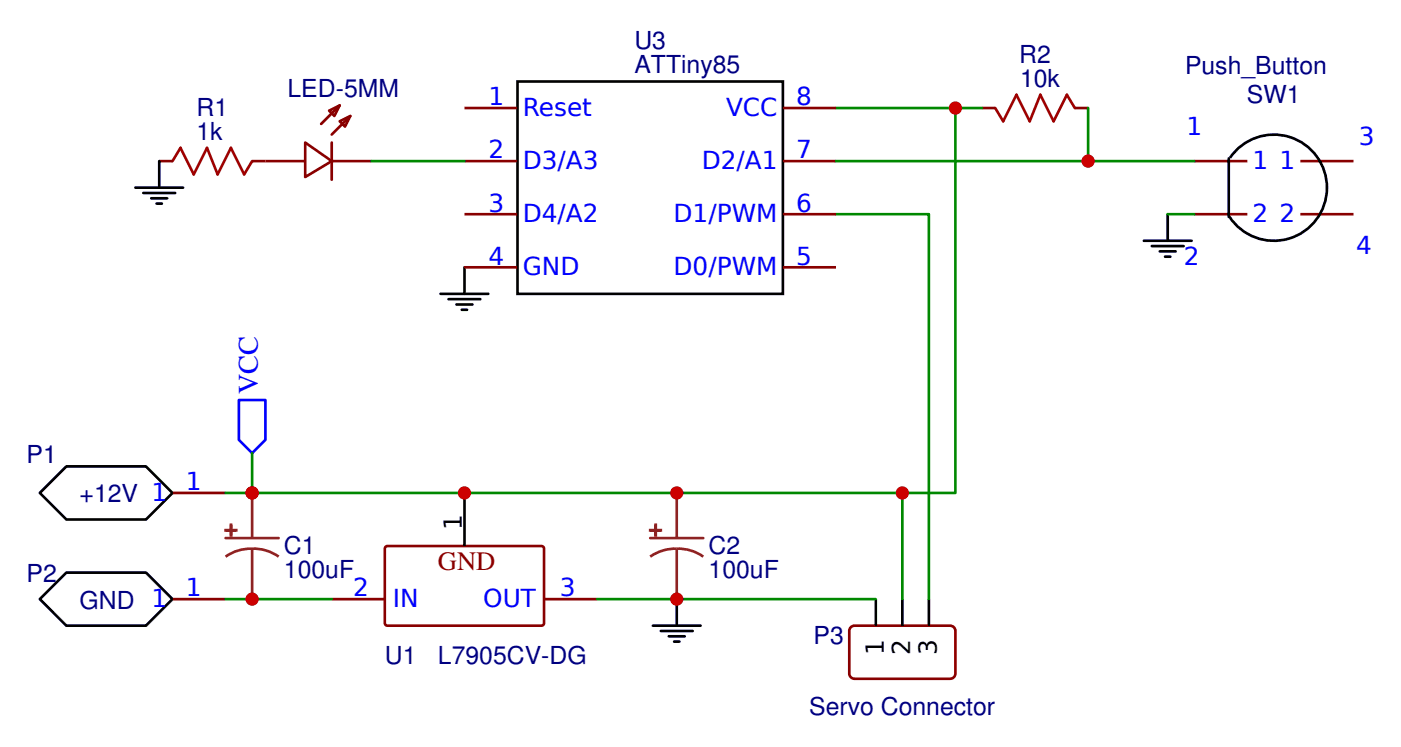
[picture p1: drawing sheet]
<svg xmlns="http://www.w3.org/2000/svg" width="140mm" height="74mm" viewBox="0 0 140 74" stroke-linecap="round" stroke-linejoin="round" font-family="sans-serif">
<g fill="none" stroke="#000" stroke-width=".26">
<path d="M13.5 18.7h4.8M14.3 19.2h3.2M15.1 19.8h1.6M15.9 16.1v2.6M51.6 8.1h26.5v21.2h-26.5zM122.5 15.8v5.8M122.6 15.7a5.3 5.3 0 0 1 7.9-.9 5.3 5.3 0 0 1-.1 7.9 5.3 5.3 0 0 1-7.8-1.1M15.6 20.3h.5M43.9 29.3h4.8M44.7 29.8h3.2M45.5 30.3h1.6M46 30.9h.6"/>
<path d="M46.3 26.6v2.7M114 24h4.8M114.8 24.5h3.2M115.6 25.1h1.6M116.2 25.6h.5M116.4 21.4v2.6M4 49.1l2.6-2.6h8l2.6 2.6-2.6 2.7h-8zM4 59.7l2.6-2.6h8l2.6 2.6-2.6 2.7h-8zM46.3 49.1v5.3M67.5 59.7v2.7M87.3 59.7v2.7M90 59.7v2.7"/>
<path d="M92.6 59.7v2.7M65.1 62.4h4.7M65.9 62.9h3.2M66.7 63.4h1.6M67.2 63.9h.5"/>
</g>
<g fill="none" stroke="#800" stroke-width=".26">
<path d="M15.9 16.1h1.3M25.1 16.1h5.3M30.4 14.2l2.7 1.9-2.7 1.5zM32.8 11l1.1-.5-.6 1.1zM33.1 16.1h3.9M33.1 14.2v3.7M33.9 12.1l1-.5-.5 1zM33.9 10.5l-1.9 1.9M34.9 11.6l-1.8 1.8M46.3 10.8h5.3M46.3 16.1h5.3M78.1 10.8h5.2"/>
<path d="M78.1 16.1h5.2M97.9 10.8h1.3M107.2 10.8h1.3M119.1 16.1h5.3M129.6 16.1h5.3M46.3 21.4h5.3M46.3 26.6h5.3M78.1 21.4h5.2M78.1 26.6h5.2M119.1 21.4h5.3M129.6 21.4h5.3M17.2 59.7h5.3"/>
<path d="M17.2 49.1h5.3M33.1 59.7h5.3M38.4 54.6l.2-.2 15.5 .1 .1 .2v7.5l-.2 .2-15.5-.1-.1-.2zM54.2 59.7h5.3M84.9 62.4h.3h9.5h.3l.2 .2v.3v4.2v.3l-.2 .2-.3 .1h-9.5l-.3-.1-.2-.2v-.3v-4.2v-.3z"/>
</g>
<path d="M37 16.1h9.3M83.3 10.8h11.9v38.3h-72.7M95.2 10.8h2.7M108.5 10.8v5.3h-25.2M108.5 16.1h10.6M83.3 21.4h9.3v38.3M116.4 21.4h2.7M22.5 59.7h10.6M25.1 45.2v3.9M59.5 59.7h27.8M90 49.1v10.6" fill="none" stroke="#080" stroke-width=".26"/>
<path d="M17.2 16.1l.8-1.4 1.3 2.7 1.3-2.7 1.1 2.7 1.3-2.7 1.3 2.7 .8-1.3M99.2 10.8l.8 1.3 1.3-2.7 1.4 2.7 1-2.7 1.3 2.7 1.4-2.7 .8 1.4" fill="none" stroke="#a00000" stroke-width=".26"/>
<path d="M22.5 53.6h5.3M25.1 54.7a4.3 4.3 0 0 1 2.7 .8M25.1 54.7a4.3 4.3 0 0 0-2.6 .8M25.1 49.1v4.5M25.1 54.7v5M64.8 53.6h5.3M67.5 54.7a4.3 4.3 0 0 1 2.6 .8M67.5 54.7a4.3 4.3 0 0 0-2.7 .8M67.5 49.1v4.5M67.5 54.7v5" fill="none" stroke="#8d2323" stroke-width=".26"/>
<g fill="#8d2323" stroke="#8d2323" stroke-width=".26">
<path d="M22.5 52.8l1 .1z"/>
<path d="M23 52.3v1.1z"/>
<path d="M64.8 52.8l1.1 .1z"/>
<path d="M65.4 52.3v1.1z"/>
</g>
<path d="M23.8 39.9h2.7v3.9l-1.4 1.4-1.3-1.4z" fill="none" stroke="#00f" stroke-width=".26"/>
<g fill="#c00">
<circle cx="25.1" cy="59.7" r=".66"/>
<circle cx="25.1" cy="49.1" r=".66"/>
<circle cx="95.2" cy="10.8" r=".66"/>
<circle cx="90" cy="49.1" r=".66"/>
<circle cx="46.3" cy="49.1" r=".66"/>
<circle cx="67.5" cy="59.7" r=".66"/>
<circle cx="67.5" cy="49.1" r=".66"/>
<circle cx="108.5" cy="16.1" r=".66"/>
</g>
<text font-size="2.8" fill="#00f" x="25.7" y="39.3" transform="rotate(-90 25.7 39.3)">VCC</text>
<text font-size="2.6" fill="#800" x="43.7" y="56.8">GND</text>
<g font-size="2.5" fill="#000080">
<text x="63.2" y="4.9">U3</text>
<text x="19.6" y="11.5">R1</text>
<text x="28.7" y="9.7">LED-5MM</text>
<text x="63.2" y="7.3">ATTiny85</text>
<text x="101.6" y="6.3">R2</text>
<text x="101.7" y="8.7">10k</text>
<text x="118.1" y="7.3">Push_Button</text>
<text x="124.3" y="10.2">SW1</text>
<text x="19.6" y="13.9">1k</text>
<text x="2.6" y="46.1">P1</text>
<text x="7.9" y="50.1">+12V 1</text>
<text x="2.6" y="58">P2</text>
<text x="28.3" y="57.6">100uF</text>
<text x="28.3" y="55.2">C1</text>
<text x="70.6" y="57.6">100uF</text>
<text x="70.6" y="55.2">C2</text>
<text x="7.9" y="60.7">GND 1</text>
<text x="81.1" y="64.2">P3</text>
<text x="38.4" y="66.2">U1</text>
<text x="43.7" y="66.2">L7905CV-DG</text>
<text x="80.7" y="71.2">Servo Connector</text>
</g>
<g font-size="2.5" fill="#00f">
<text x="48.7" y="10.5">1</text>
<text x="52.1" y="11.6">Reset</text>
<text x="72.4" y="11.6">VCC</text>
<text x="79.4" y="10.5">8</text>
<text x="48.7" y="15.8">2</text>
<text x="52.1" y="16.9">D3/A3</text>
<text x="70" y="16.9">D2/A1</text>
<text x="79.4" y="15.8">7</text>
<text x="118.3" y="13.4">1</text>
<text x="124.9" y="16.9">1</text>
<text x="127.5" y="16.9">1</text>
<text x="135.5" y="14.5">3</text>
<text x="48.7" y="21.1">3</text>
<text x="52.1" y="22.1">D4/A2</text>
<text x="67.2" y="22.1">D1/PWM</text>
<text x="79.4" y="21.1">6</text>
<text x="124.9" y="22.1">2</text>
<text x="127.5" y="22.1">2</text>
<text x="48.7" y="26.4">4</text>
<text x="52.1" y="27.4">GND</text>
<text x="67.2" y="27.4">D0/PWM</text>
<text x="79.4" y="26.4">5</text>
<text x="118" y="26.4">2</text>
<text x="135.2" y="25.3">4</text>
<text x="18.5" y="48.9">1</text>
<text x="18.5" y="59.5">1</text>
<text x="35.2" y="59.5">2</text>
<text x="55.8" y="59.5">3</text>
<text x="39.2" y="60.5">IN</text>
<text x="48.2" y="60.5">OUT</text>
</g>
<g font-size="2.5">
<text x="46" y="52.8" transform="rotate(-90 46 52.8)">1</text>
<text x="88.1" y="65.3" transform="rotate(-90 88.1 65.3)">1</text>
<text x="90.8" y="65.3" transform="rotate(-90 90.8 65.3)">2</text>
<text x="93.4" y="65.3" transform="rotate(-90 93.4 65.3)">3</text>
</g>
</svg>
